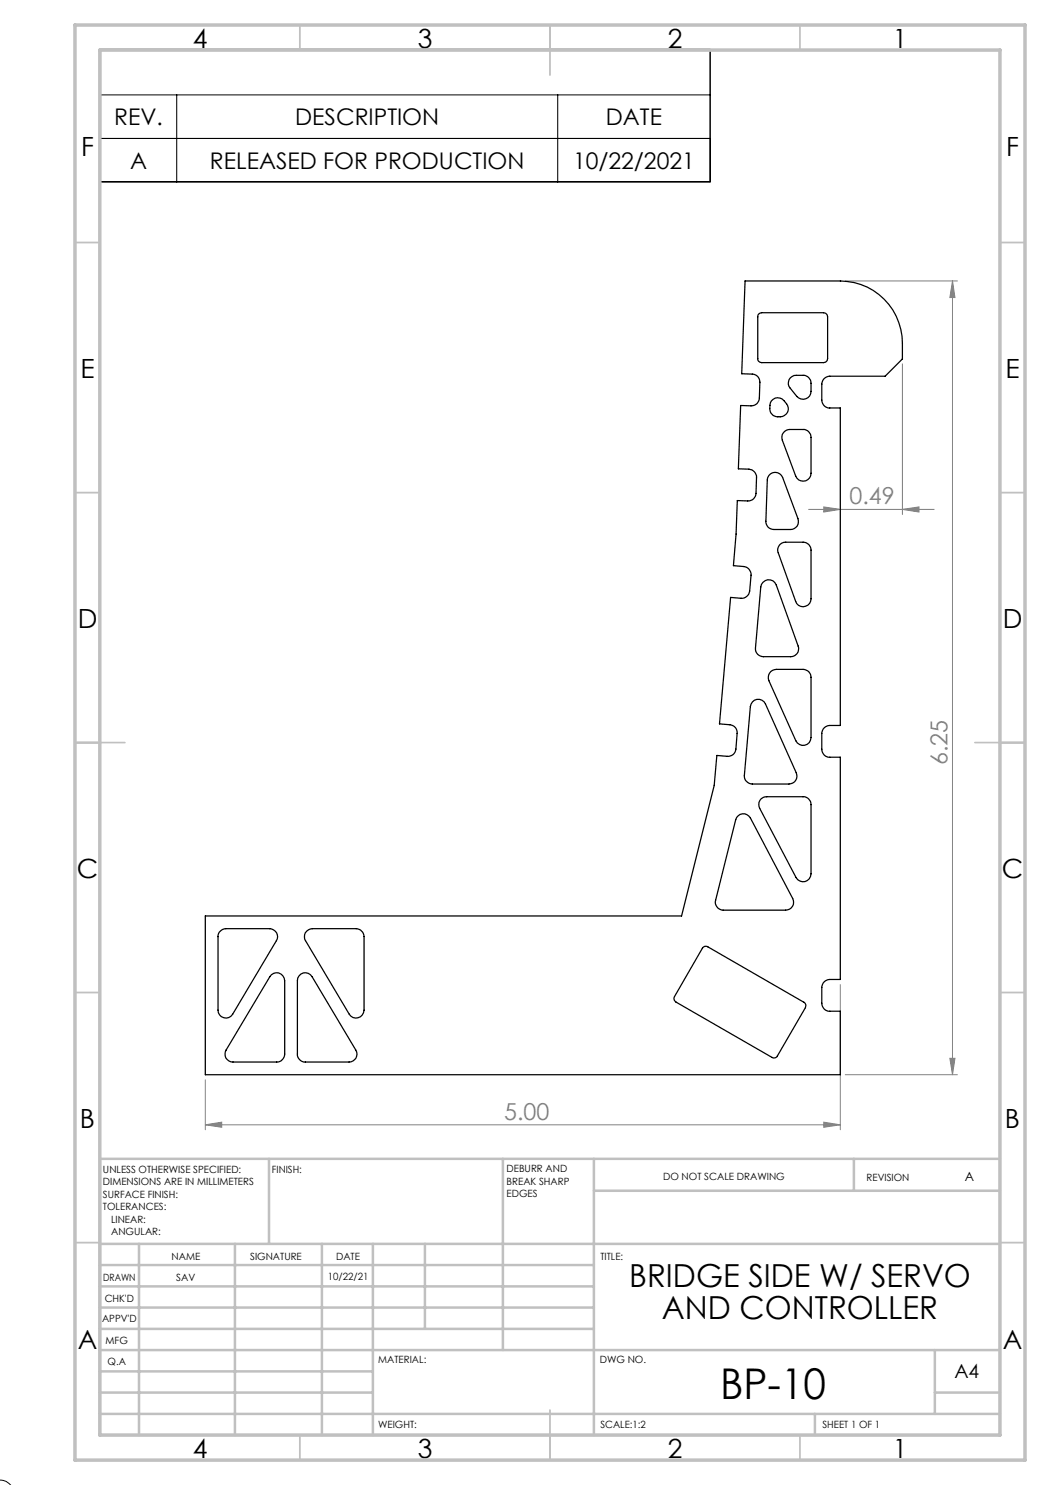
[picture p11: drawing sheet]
<svg xmlns="http://www.w3.org/2000/svg" width="210mm" height="297mm" viewBox="0 0 210 297" stroke-linecap="round" stroke-linejoin="round" font-family="sans-serif">
<path d="M20.1 9.9h121.9v26.5h-121.9zM20.1 19h121.9M35.3 19v17.4M111.5 19v17.4M20.1 27.7h121.9M0 296a2.8 2.8 0 0 1 2.2 1.1" fill="none" stroke="#000" stroke-width=".2"/>
<g fill="none" stroke="#808080" stroke-width=".2">
<path d="M169.1 56.2h22.4M190.5 56.2l.5 3.3h-1zM190.5 56.2v158.7M180.5 72.8v30.1M161.7 101.9h25.1M164.7 101.4l3.4 .5-3.4 .5zM180.5 101.9l3.3-.5v1zM168.1 196.9v29.1M41.1 216v10M169.1 214.9h22.4M190 211.7h1l-.5 3.2zM41.1 225l3.2-.6v1.1z"/>
<path d="M41.1 225h127M164.7 224.4l3.4 .6-3.4 .5z"/>
</g>
<g fill="none" stroke="#c0c0c0" stroke-width=".35">
<path d="M60 5v5M110 5v10M160 5v5M15 48.5h5M200 48.5h5M15 98.5h5M200 98.5h5M15 148.5h10M195 148.5h10M15 198.5h5M200 198.5h5M15 248.5h5"/>
<path d="M200 248.5h5M60 287v5M110 282v10M160 287v5"/>
</g>
<g fill="none" stroke="#c0c0c0" stroke-width=".5">
<path d="M53.8 231.8v17M100.6 231.8v38.2M118.8 231.8v55.2M118.8 238.2h81.2M170.8 231.8v6.4M200 231.8h-180v55.2M20 248.8h180M20 257.3h98.8M20 253h98.8M27.8 248.8v38.2M47 248.8v38.2M64.4 248.8v38.2"/>
<path d="M74.6 248.8v38.2M85 248.8v17M20 265.8h98.8M20 261.5h98.8M20 278.5h54.6M20 274.3h54.6M20 270h180M187 278.5h13M187 270v12.8M20 282.8h180M163 282.8v4.2"/>
</g>
<path d="M15 5h190v287h-190zM20 10h180v277h-180z" fill="none" stroke="#c0c0c0" stroke-width=".7"/>
<g fill="#808080">
<path d="M180.5 101.9l3.3-.5v1zM164.7 101.4l3.4 .5-3.4 .5z"/>
<path d="M41.1 225l3.2-.6v1.1zM164.7 224.4l3.4 .6-3.4 .5z"/>
<path d="M190.5 56.2l.5 3.3h-1zM190 211.7h1l-.5 3.2z"/>
</g>
<g fill="none" stroke="#000" stroke-width=".25">
<path d="M149 56.2h19.1a12.5 12.5 0 0 1 12.4 12.4v3.2l-3.5 3.4h-11.1a1.63 1.63 0 0 0-1.5 1.6v3.2a1.57 1.57 0 0 0 1.5 1.6h2.2v63.5h-2.2a1.63 1.63 0 0 0-1.5 1.6v3.2a1.57 1.57 0 0 0 1.5 1.5h2.2v44.5h-2.2a1.63 1.63 0 0 0-1.5 1.6v3.2a1.57 1.57 0 0 0 1.5 1.5h2.2v12.7h-127v-31.7h95.2l6.5-26.1 .6-6 2.1 .2a1.57 1.57 0 0 0 1.7-1.5l.2-3.1a1.57 1.57 0 0 0-1.4-1.7l-2.1-.2 2.2-25.3 2.1 .2a1.64 1.64 0 0 0 1.7-1.5l.3-3.2a1.64 1.64 0 0 0-1.4-1.7l-2.1-.2 .5-6.3 .3-6.7 2 .1a1.57 1.57 0 0 0 1.7-1.5l.1-3.2a1.63 1.63 0 0 0-1.5-1.7h-2.1l.4-12.7 2.1 .1a1.57 1.57 0 0 0 1.7-1.6l.1-3.2a1.57 1.57 0 0 0-1.5-1.6h-2.2zM151.7 62.9l.6-.4h12.4a.85 .85 0 0 1 .8 .9v8.3a.85 .85 0 0 1-.8 .8h-12.4a.78 .78 0 0 1-.7-.8v-8.5zM158 75.6l.4-.3a4.3 4.3 0 0 1 2.8-.1l.5 .3 .5 .8a3.5 3.5 0 0 1-.6 3.2 1.61 1.61 0 0 1-2.2-.2l-1.4-1.7a1.5 1.5 0 0 1 0-2zM154.1 94.8a1.6 1.6 0 0 1 2.4 .7l3.1 8.2a1.58 1.58 0 0 1-1.5 2.2h-3.3a1.57 1.57 0 0 1-1.6-1.7l.3-8.2v-.5zM154.3 80.2a1.61 1.61 0 0 1 2.5-.1 1.76 1.76 0 0 1 .1 3 1.86 1.86 0 0 1-2.2 0 1.86 1.86 0 0 1-.7-2zM156.9 86.3l.7-.4h3a1.57 1.57 0 0 1 1.6 1.6v7.1a1.58 1.58 0 0 1-1.3 1.6 1.58 1.58 0 0 1-1.8-1l-2.6-7.2a1.62 1.62 0 0 1 .4-1.7zM152.6 116.4a1.59 1.59 0 0 1 2.7 .6l4.3 12.2a1.56 1.56 0 0 1-1.4 2.1h-5.5a1.58 1.58 0 0 1-1.6-1.7l1.1-12.2 .1-.5zM156.1 108.8l.6-.3 .4-.1h3.5a1.57 1.57 0 0 1 1.6 1.6v9.8a1.58 1.58 0 0 1-1.3 1.5 1.58 1.58 0 0 1-1.8-1l-3.5-9.7a1.5 1.5 0 0 1 .5-1.8zM154.2 134.3l1.1-.4h5.3a1.57 1.57 0 0 1 1.6 1.6v12a1.59 1.59 0 0 1-1.2 1.5 1.59 1.59 0 0 1-1.8-.8l-5.4-12.1a1.73 1.73 0 0 1 .4-1.8zM150.5 140.4a1.57 1.57 0 0 1 2.6 .4l6.1 13.7a1.6 1.6 0 0 1-1.4 2.3h-7.3a1.63 1.63 0 0 1-1.6-1.7l1.2-13.8zM152.2 159.8l.7-.4 .5-.1h7.2a1.57 1.57 0 0 1 1.6 1.6v13.9a1.59 1.59 0 0 1-1.2 1.5 1.59 1.59 0 0 1-1.8-.8l-7.3-13.8a1.68 1.68 0 0 1 .3-1.9zM147.6 163.2a1.55 1.55 0 0 1 2.5 .4l8.4 16.1a1.58 1.58 0 0 1-1.4 2.3h-12.5a1.6 1.6 0 0 1-1.5-1.9l4-16.2z"/>
<path d="M44.1 186.2l.5-.3 .6-.2h8.7a1.57 1.57 0 0 1 1.4 2.4l-8.8 14.7a1.58 1.58 0 0 1-1.7 .7 1.58 1.58 0 0 1-1.2-1.5v-15zM54.3 194.9a1.59 1.59 0 0 1 1.7-.2 1.59 1.59 0 0 1 .9 1.4v14.7a1.63 1.63 0 0 1-1.5 1.6h-8.8a1.56 1.56 0 0 1-1.4-2.4zM59.8 195.2a1.56 1.56 0 0 1 2.6 .1l8.8 14.7a1.56 1.56 0 0 1-1.4 2.4h-8.7a1.57 1.57 0 0 1-1.6-1.6v-14.7v-.5zM61.3 186.2l.8-.4 .4-.1h8.7a1.7 1.7 0 0 1 1.6 1.6v14.7a1.6 1.6 0 0 1-1.2 1.5 1.6 1.6 0 0 1-1.8-.7l-8.7-14.7a1.58 1.58 0 0 1 .2-1.9zM140.7 189.4l.3-.1 .6 .1 19.2 11a.81 .81 0 0 1 .3 1.1l-5.6 9.7a.78 .78 0 0 1-1.1 .3l-19.2-11.1a.84 .84 0 0 1-.3-1.1z"/>
</g>
<text font-size="8.5" x="144" y="279.7">BP-10</text>
<g font-size="6.3">
<text x="125.8" y="257.5">BRIDGE SIDE W/ SERVO</text>
<text x="132.4" y="263.8">AND CONTROLLER</text>
</g>
<g font-size="5.3">
<text x="38.5" y="9.5">4</text>
<text x="83.5" y="9.5">3</text>
<text x="133.6" y="9.5">2</text>
<text x="178.6" y="9.5">1</text>
<text x="16.2" y="31.3">F</text>
<text x="201.2" y="31.3">F</text>
<text x="16.1" y="75.5">E</text>
<text x="201.1" y="75.5">E</text>
<text x="15.5" y="125.5">D</text>
<text x="200.5" y="125.5">D</text>
<text x="15.4" y="175.5">C</text>
<text x="200.4" y="175.5">C</text>
<text x="16" y="225.5">B</text>
<text x="201" y="225.5">B</text>
<text x="15.5" y="269.8">A</text>
<text x="200.5" y="269.8">A</text>
<text x="38.5" y="291.5">4</text>
<text x="83.5" y="291.5">3</text>
<text x="133.6" y="291.5">2</text>
<text x="178.6" y="291.5">1</text>
</g>
<g font-size="4.7" fill="#808080">
<text x="169.9" y="100.9">0.49</text>
<text x="189.5" y="153" transform="rotate(-90 189.5 153)">6.25</text>
<text x="100.8" y="223.9">5.00</text>
</g>
<g font-size="4.6">
<text x="22.9" y="25">REV.</text>
<text x="59.1" y="25">DESCRIPTION</text>
<text x="121.2" y="25">DATE</text>
<text x="26" y="33.7">A</text>
<text x="42" y="33.7">RELEASED FOR PRODUCTION</text>
<text x="114.6" y="33.7">10/22/2021</text>
</g>
<text font-size="3.9" x="190.9" y="275.5">A4</text>
<text font-size="2.5" x="192.9" y="236.1">A</text>
<g font-size="2">
<text x="20.6" y="234.6">UNLESS OTHERWISE SPECIFIED:</text>
<text x="20.6" y="237.1">DIMENSIONS ARE IN MILLIMETERS</text>
<text x="20.6" y="239.6">SURFACE FINISH:</text>
<text x="54.4" y="234.6">FINISH:</text>
<text x="101.3" y="234.5">DEBURR AND</text>
<text x="101.3" y="237">BREAK SHARP</text>
<text x="101.3" y="239.5">EDGES</text>
<text x="132.6" y="236">DO NOT SCALE DRAWING</text>
<text x="173.3" y="236.2">REVISION</text>
<text x="20.6" y="242.1">TOLERANCES:</text>
<text x="22.2" y="244.6">LINEAR:</text>
<text x="22.2" y="247.1">ANGULAR:</text>
<text x="34.3" y="252">NAME</text>
<text x="50" y="251.9">SIGNATURE</text>
<text x="67.2" y="251.9">DATE</text>
<text x="120.1" y="251.9">TITLE:</text>
<text x="20.6" y="256.1">DRAWN</text>
<text x="35.3" y="256.1">SAV</text>
<text x="65.6" y="255.9">10/22/21</text>
<text x="20.9" y="260.3">CHK'D</text>
<text x="20.4" y="264.4">APPV'D</text>
<text x="21.1" y="268.8">MFG</text>
<text x="21.5" y="273">Q.A</text>
<text x="75.6" y="272.5">MATERIAL:</text>
<text x="120" y="272.5">DWG NO.</text>
<text x="75.6" y="285.5">WEIGHT:</text>
<text x="120.1" y="285.6">SCALE:1:2</text>
<text x="164.5" y="285.6">SHEET 1 OF 1</text>
</g>
</svg>
